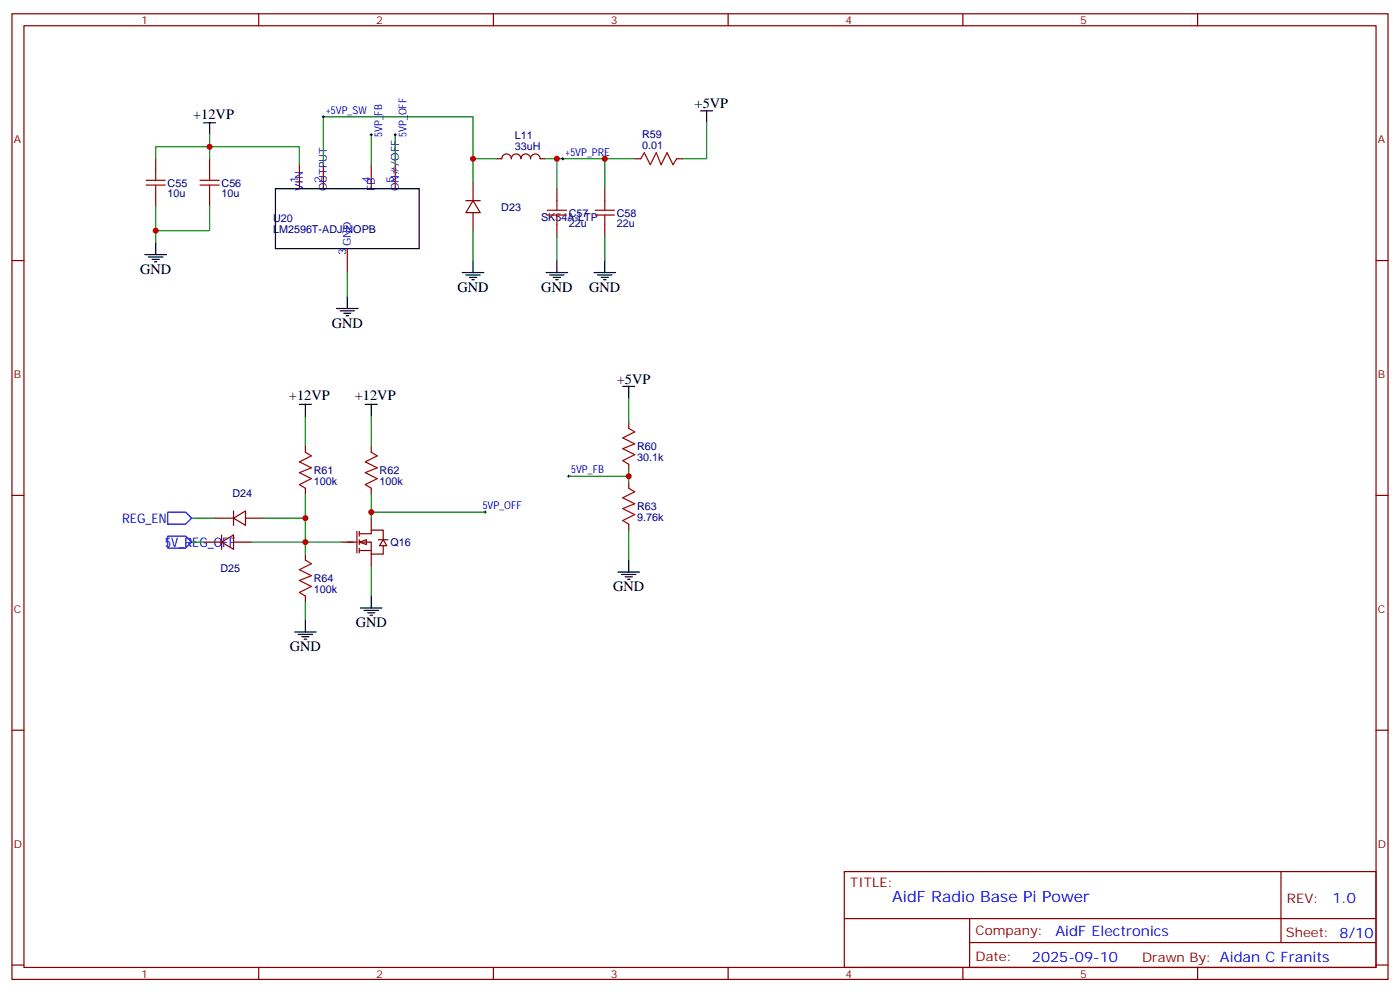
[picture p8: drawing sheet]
<svg xmlns="http://www.w3.org/2000/svg" width="412mm" height="292mm" viewBox="0 0 412 292" stroke-linecap="round" stroke-linejoin="round" font-family="sans-serif">
<g fill="none" stroke="#870000" stroke-width=".35">
<path d="M3.5 4.1h405.4v284.3h-405.4zM7.1 7.6h398.2v277.3h-398.2zM76.2 4.1v3.5M145.3 4.1v3.5M214.5 4.1v3.5M283.6 4.1v3.5M352.8 4.1v3.5M45.9 46.7v3.6M45.9 57.3v3.6M61.7 46.7v3.6M61.7 57.3v3.6M88.2 48.5v7.1"/>
<path d="M95.2 48.5v7.1M109.4 48.5v7.1M116.4 48.5v7.1M137.2 59.1h4.3M139.3 59.1l2.2 3.5h-4.3zM139.3 53.8v5.3M164 55.6v3.5M178.2 55.6v3.5M187 46.7h1.7M199.3 46.7h1.8M3.5 76.7h3.6M102.3 73.2v7.1"/>
<path d="M139.3 62.6v5.3M164 66.1v3.6M178.2 66.1v3.6M405.3 76.7h3.6M3.5 145.9h3.6M60 159.6h5.3M63.5 152.6h5.3M65.3 159.6l3.5-2.1v4.2zM65.3 157.5v4.2M68.8 152.6l3.5-2.1v4.2zM68.8 150.5v4.2M68.8 159.6h5.3"/>
<path d="M72.3 152.6h5.3M405.3 145.9h3.6M3.5 215h3.6M405.3 215h3.6M248.7 256.6h156.6v28.3h-156.6zM377.3 256.7v20.8M248.7 270.5h156.5M285.6 277.5h119.6M285.6 270.5v14.1M3.5 284.2h3.6M76.2 284.9v3.5M145.3 284.9v3.5"/>
<path d="M214.5 284.9v3.5M283.6 284.9v3.5M352.8 284.9v3.5M405.3 284.2h3.6"/>
</g>
<g fill="none" stroke="#000" stroke-width=".35">
<path d="M60 36.2h3.5M61.7 36.2v3.5M206.4 32.6h3.5M208.1 32.6v3.6M81.1 55.6h42.4v17.6h-42.4zM42.7 75h6.3M43.7 75.7h4.3M44.8 76.4h2.1M45.5 77.1h.7M45.9 71.4v3.6M139.3 76.7v3.6M164 76.7v3.6"/>
<path d="M178.2 76.7v3.6M99.1 90.8h6.4M100.2 91.5h4.2M101.2 92.3h2.2M102 93h.7M102.3 87.3v3.5M136.2 80.3h6.3M137.2 81h4.3M138.3 81.7h2.1M139 82.4h.7M160.9 80.3h6.3M161.9 81h4.3"/>
<path d="M163 81.7h2.1M163.7 82.4h.7M175 80.3h6.3M176 81h4.3M177.1 81.7h2.1M177.8 82.4h.7"/>
</g>
<g fill="none" stroke="#a10000" stroke-width=".35">
<path d="M43 54.5h5.7M43 53.1h5.7M45.9 50.3v2.8M45.9 54.5v2.8M58.9 54.5h5.7M58.9 53.1h5.7M61.7 50.3v2.8M61.7 54.5v2.8M164 59.1v2.8M178.2 59.1v2.8M188.7 46.7l1.1-1.7 1.8 3.5 1.7-3.5 1.4 3.5 1.8-3.5 1.8 3.5 1-1.8M161.2 63.3h5.7"/>
<path d="M161.2 61.9h5.7M164 63.3v2.8M175.3 63.3h5.7M175.3 61.9h5.7M178.2 63.3v2.8"/>
</g>
<g fill="none" stroke="#008700" stroke-width=".35">
<path d="M61.7 39.7v7M109.4 39.7v8.8M116.4 39.7v8.8M208.1 36.2v10.5h-7M45.9 46.7v-3.5h42.3v5.3M139.3 46.7v7.1M146.4 46.7h-7.1v-12.3h-44.1v14.1M160.5 46.7h3.5v8.9M164 46.7h14.2v8.9M178.2 46.7h8.8M45.9 60.9v10.5M61.7 60.9v7h-15.8"/>
<path d="M139.3 67.9v8.8M164 69.7v7M178.2 69.7v7M102.3 80.3v7M56.4 152.6h7.1M56.4 159.6h3.6M77.6 152.6h12.4v7h-15.9"/>
</g>
<path d="M94.9 34.4h.7M95.2 34v.7M109 39.7h.7M109.4 39.3v.7M116.1 39.7h.7M116.4 39.3v.7M165.5 46.7h.7M165.8 46.4v.7M142.5 150.8h.7M142.9 150.5v.7" fill="none" stroke="#000" stroke-width=".29"/>
<path d="M49.4 157.9h5.3l1.7 1.7-1.7 1.8h-5.3zM49.4 150.8h5.3l1.7 1.8-1.7 1.7h-5.3z" fill="none" stroke="#00f" stroke-width=".35"/>
<g fill="#fff" stroke="#870000" stroke-width=".35">
<path d="M105.8 159.6l2.1-.7v1.4z"/>
<path d="M112.9 158.9l1 1.8h-2.1z"/>
</g>
<g fill="none" stroke="#870000" stroke-width=".35">
<path d="M146.4 46.7h1.4a1.41 1.41 0 0 1 1.4-1.4 1.41 1.41 0 0 1 1.4 1.4 1.41 1.41 0 0 1 1.4-1.4 1.41 1.41 0 0 1 1.5 1.4 1.41 1.41 0 0 1 1.4-1.4 1.41 1.41 0 0 1 1.4 1.5 1.41 1.41 0 0 1 1.4-1.5 1.41 1.41 0 0 1 1.4 1.5l1.4-.1M90 131.4v1.8M109.4 131.4v1.8M185.2 124.4v1.7M185.2 136.7v1.8M90 143.8v1.7M100.5 159.6h4.6M105.1 156.5v6.3M105.8 157.2h3.6v-1.1h3.5v2.8M105.8 159.6h3.6v3.6h3.5v-2.5M105.8 156.5v1.4M105.8 158.9v1.4"/>
<path d="M109.4 143.8v1.7M109.4 152.6v3.5M111.5 158.9h2.8M185.2 142v1.8M185.2 154.3v1.8M90 163.2v1.7M90 175.5v1.8M105.8 162.1h3.6M105.8 161.4v1.4M109.4 163.2v3.5"/>
</g>
<path d="M185.2 117.3v7.1M90 122.6v8.8M109.4 122.6v8.8M185.2 138.5v3.5M90 145.5v7.1M100.5 159.6h-10.5v3.6M109.4 145.5v5.3M142.9 150.8h-33.5v1.8M167.6 140.2h17.6M185.2 156.1v8.8M90 177.3v5.3M109.4 166.7v8.8" fill="none" stroke="#008700" stroke-width=".35"/>
<g fill="none" stroke="#000" stroke-width=".35">
<path d="M88.2 119.1h3.5M90 119.1v3.5M107.6 119.1h3.5M109.4 119.1v3.5M183.4 113.8h3.6M185.2 113.8v3.5M106.2 179h6.3M107.2 179.7h4.3M109.4 175.5v3.5M182 168.5h6.4M183.1 169.2h4.2M184.1 169.9h2.2"/>
<path d="M184.9 170.6h.7M185.2 164.9v3.6M86.8 186.1h6.3M87.8 186.8h4.3M88.9 187.5h2.1M89.6 188.2h.7M90 182.6v3.5M108.3 180.4h2.1M109 181.2h.7"/>
</g>
<path d="M90 133.2l1.7 1-3.5 1.8 3.5 1.8-3.5 1.4 3.5 1.7-3.5 1.8 1.8 1.1M109.4 133.2l1.7 1-3.5 1.8 3.5 1.8-3.5 1.4 3.5 1.7-3.5 1.8 1.8 1.1M185.2 126.1l1.8 1.1-3.6 1.7 3.6 1.8-3.6 1.4 3.6 1.8-3.6 1.7 1.8 1.1M185.2 143.8l1.8 1-3.6 1.8 3.6 1.7-3.6 1.5 3.6 1.7-3.6 1.8 1.8 1M90 164.9l1.7 1.1-3.5 1.7 3.5 1.8-3.5 1.4 3.5 1.8-3.5 1.7 1.8 1.1" fill="none" stroke="#a10000" stroke-width=".35"/>
<path d="M167.6 139.9v.7M167.2 140.2h.7" fill="none" stroke="#000" stroke-width=".29"/>
<g fill="#c00">
<circle cx="61.7" cy="43.2" r=".88"/>
<circle cx="45.9" cy="67.9" r=".88"/>
<circle cx="139.3" cy="46.7" r=".88"/>
<circle cx="164" cy="46.7" r=".88"/>
<circle cx="178.2" cy="46.7" r=".88"/>
<circle cx="90" cy="159.6" r=".88"/>
<circle cx="109.4" cy="150.8" r=".88"/>
<circle cx="90" cy="152.6" r=".88"/>
<circle cx="185.2" cy="140.2" r=".88"/>
</g>
<text font-size="4.6" fill="#00f" x="262.8" y="265.5">AidF Radio Base Pi Power</text>
<g font-size="4.2">
<text x="56.9" y="35">+12VP</text>
<text x="204.6" y="31.9">+5VP</text>
<text x="41.3" y="80.6">GND</text>
<text x="134.8" y="85.9">GND</text>
<text x="159.5" y="85.9">GND</text>
<text x="173.6" y="85.9">GND</text>
<text x="97.7" y="96.5">GND</text>
<text x="181.7" y="113.1">+5VP</text>
<text x="85.1" y="117.9">+12VP</text>
<text x="104.5" y="117.9">+12VP</text>
<text x="180.6" y="174.1">GND</text>
<text x="104.8" y="184.7">GND</text>
<text x="85.4" y="191.7">GND</text>
</g>
<g font-size="4.2" fill="#00f">
<text x="392.5" y="265.9">1.0</text>
<text x="310.9" y="275.5">AidF Electronics</text>
<text x="304" y="283.3">2025-09-10</text>
</g>
<g font-size="3.9" fill="#00f">
<text x="36" y="154.1">REG_EN</text>
<text x="48.7" y="160.9">5V_REG_OFF</text>
</g>
<g font-size="3.9" fill="#800">
<text x="250.5" y="261.2">TITLE:</text>
<text x="379.1" y="265.9">REV:</text>
<text x="287.4" y="275.4">Company:</text>
<text x="378.7" y="276">Sheet: 8/10</text>
<text x="287.4" y="283.1">Date:</text>
<text x="336.4" y="283.2">Drawn By: Aidan C Franits</text>
</g>
<g font-size="3.2" fill="#800">
<text x="41.6" y="7.1">1</text>
<text x="110.8" y="7.1">2</text>
<text x="179.9" y="7.1">3</text>
<text x="249.1" y="7.1">4</text>
<text x="318.2" y="7.1">5</text>
<text x="4.1" y="42.2">A</text>
<text x="405.9" y="42.2">A</text>
<text x="4.1" y="111.3">B</text>
<text x="405.9" y="111.3">B</text>
<text x="4.1" y="180.4">C</text>
<text x="405.9" y="180.4">C</text>
<text x="4.1" y="249.6">D</text>
<text x="405.9" y="249.6">D</text>
<text x="41.6" y="287.9">1</text>
<text x="110.8" y="287.9">2</text>
<text x="179.9" y="287.9">3</text>
<text x="249.1" y="287.9">4</text>
<text x="318.2" y="287.9">5</text>
</g>
<g font-size="3.2" fill="#00f">
<text x="96" y="33.5">+5VP_SW</text>
<text x="112.6" y="40.4" transform="rotate(-90 112.6 40.4)">5VP_FB</text>
<text x="119.7" y="40.4" transform="rotate(-90 119.7 40.4)">5VP_OFF</text>
<text x="166.5" y="45.9">+5VP_PRE</text>
<text x="87.8" y="53.8" transform="rotate(-90 87.8 53.8)">1</text>
<text x="94.9" y="53.8" transform="rotate(-90 94.9 53.8)">2</text>
<text x="109" y="53.8" transform="rotate(-90 109 53.8)">4</text>
<text x="116.1" y="53.8" transform="rotate(-90 116.1 53.8)">5</text>
<text x="89.3" y="56.3" transform="rotate(-90 89.3 56.3)">VIN</text>
<text x="96.3" y="56.3" transform="rotate(-90 96.3 56.3)">OUTPUT</text>
<text x="110.4" y="56.3" transform="rotate(-90 110.4 56.3)">FB</text>
<text x="117.5" y="56.3" transform="rotate(-90 117.5 56.3)">ON#/OFF</text>
<text x="102" y="75" transform="rotate(-90 102 75)">3</text>
<text x="103.4" y="72.5" transform="rotate(-90 103.4 72.5)">GND</text>
<text x="168.3" y="139.3">5VP_FB</text>
<text x="142.2" y="150">5VP_OFF</text>
</g>
<g font-size="3.2" fill="#000080">
<text x="151.6" y="41.1">L11</text>
<text x="189.2" y="40.7">R59</text>
<text x="151.6" y="44.3">33uH</text>
<text x="189.2" y="43.9">0.01</text>
<text x="49.4" y="58.1">10u</text>
<text x="49.4" y="54.9">C55</text>
<text x="65.3" y="58.1">10u</text>
<text x="65.3" y="54.9">C56</text>
<text x="80.4" y="65.5">U20</text>
<text x="147.7" y="62">D23</text>
<text x="159.4" y="65.2">SK54A-LTP</text>
<text x="167.6" y="63.8">C57</text>
<text x="181.7" y="63.8">C58</text>
<text x="80.4" y="68.7">LM2596T-ADJ/NOPB</text>
<text x="167.6" y="66.9">22u</text>
<text x="181.7" y="66.9">22u</text>
<text x="187.7" y="135.8">30.1k</text>
<text x="187.7" y="132.6">R60</text>
<text x="92.4" y="142.8">100k</text>
<text x="92.4" y="139.6">R61</text>
<text x="111.8" y="142.8">100k</text>
<text x="111.8" y="139.6">R62</text>
<text x="68.4" y="146.3">D24</text>
<text x="187.7" y="153.4">9.76k</text>
<text x="187.7" y="150.2">R63</text>
<text x="115" y="160.8">Q16</text>
<text x="64.9" y="168.4">D25</text>
<text x="92.4" y="171.4">R64</text>
<text x="92.4" y="174.6">100k</text>
</g>
</svg>
